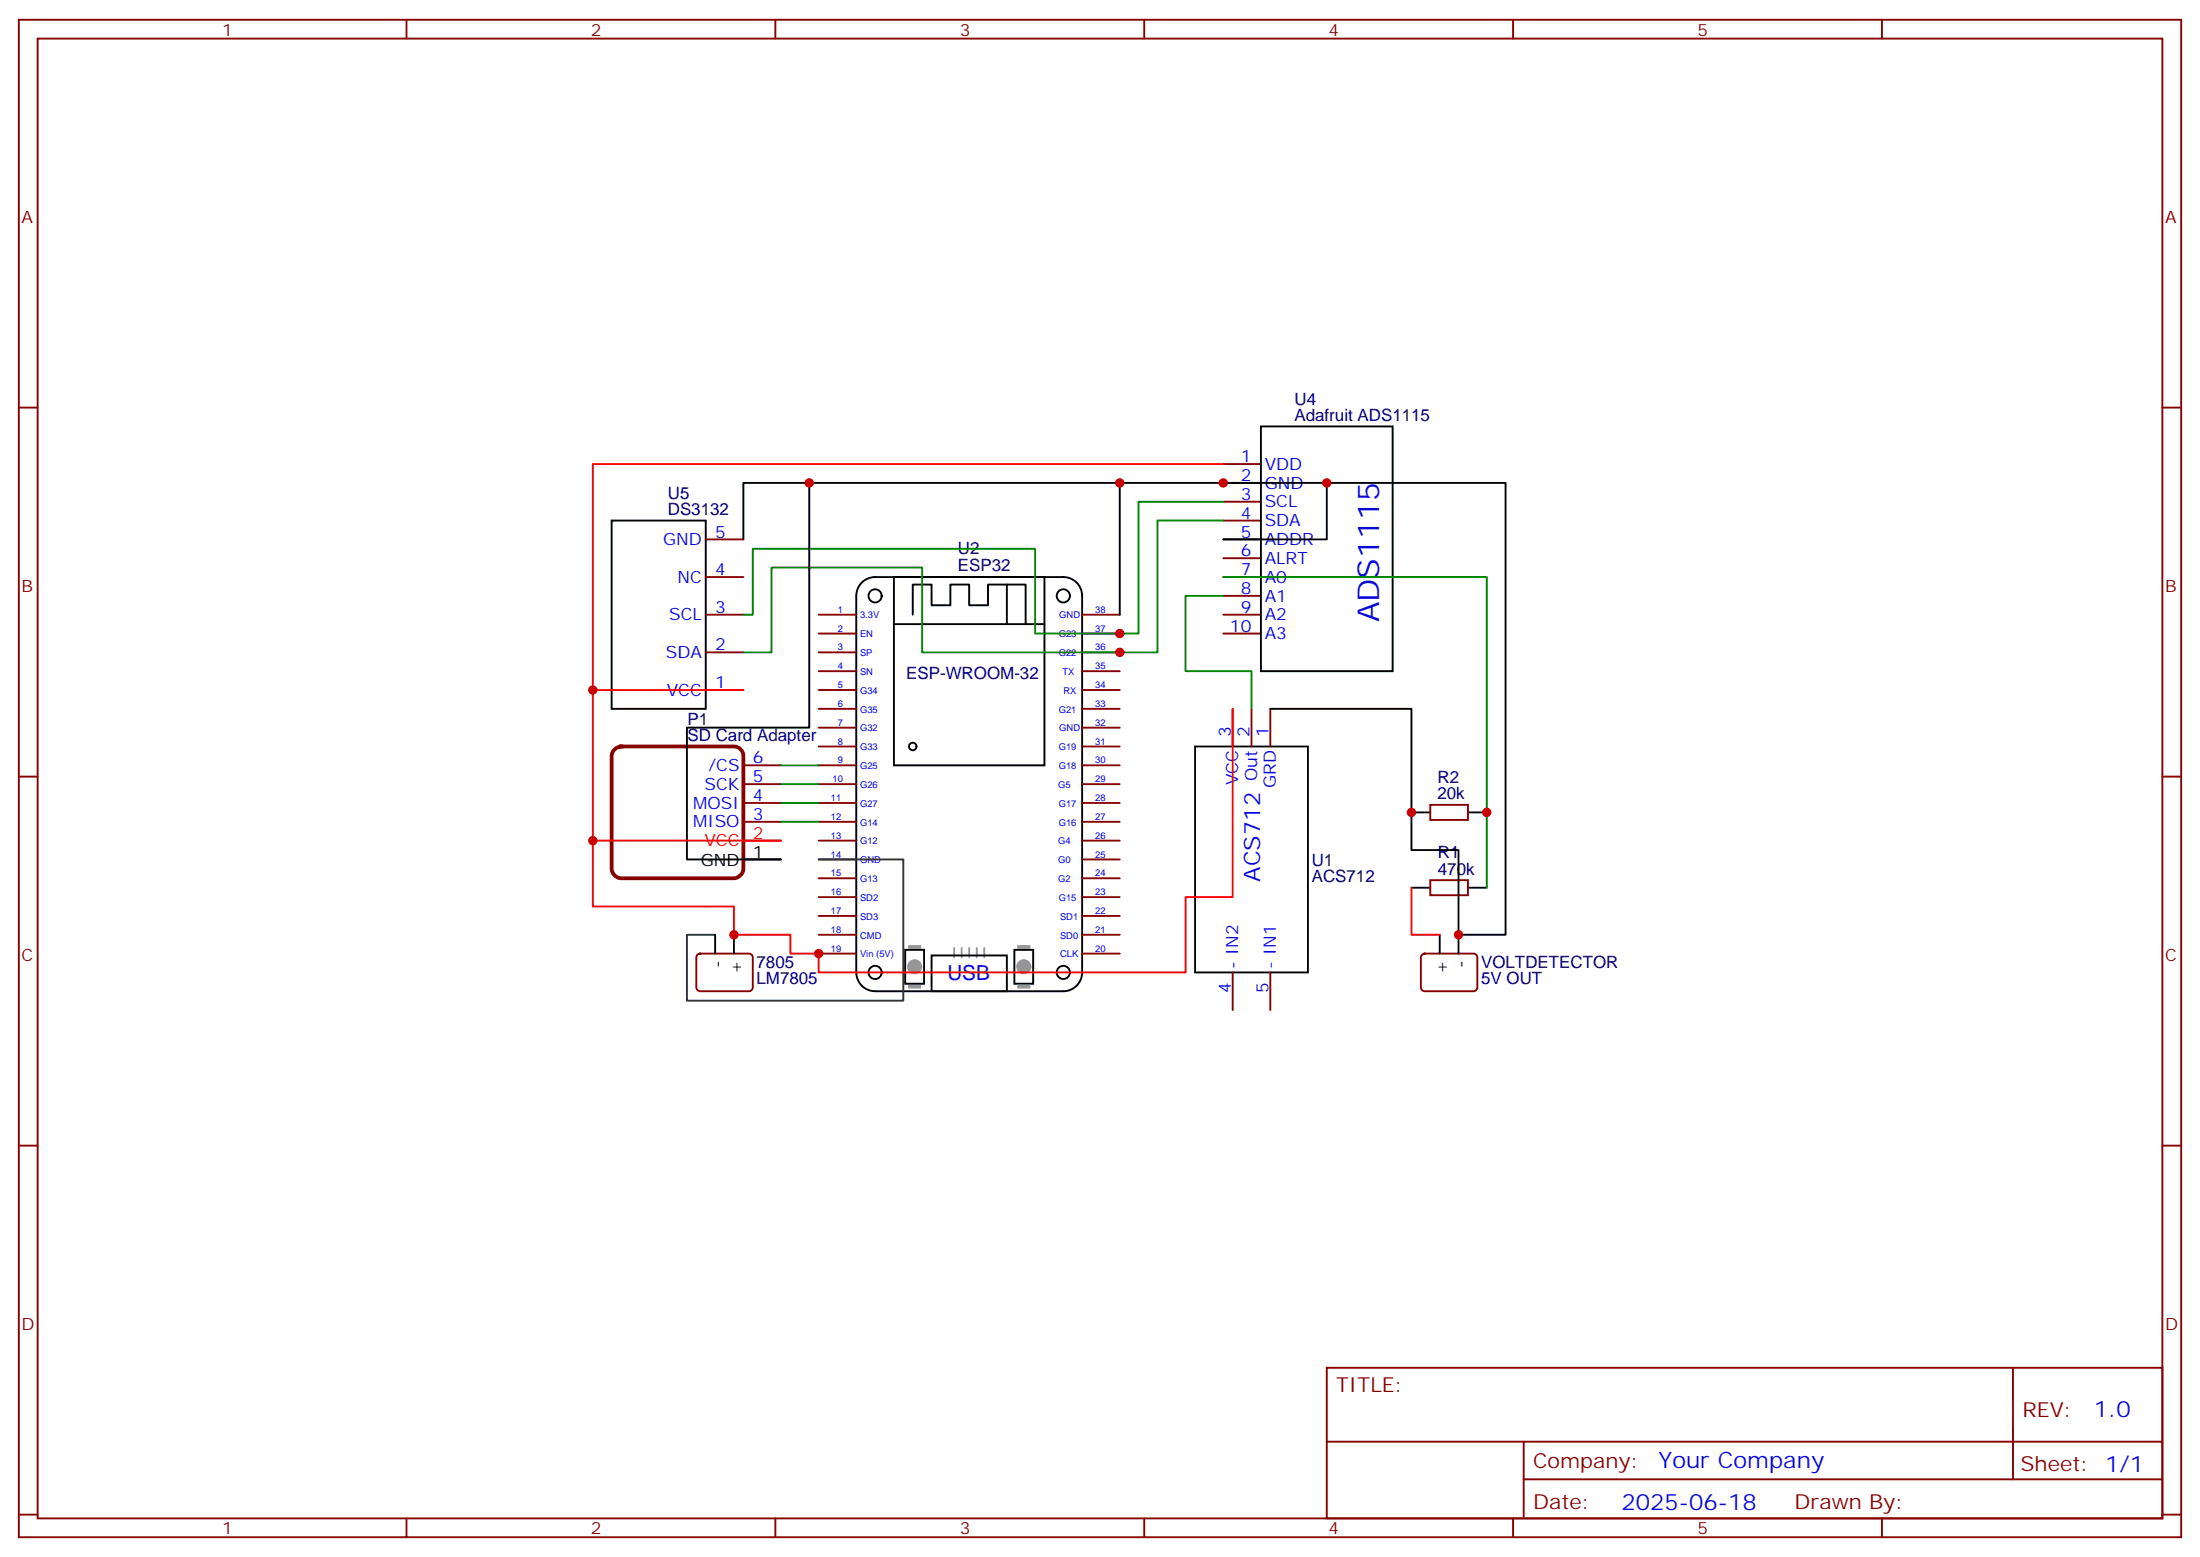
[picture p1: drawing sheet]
<svg xmlns="http://www.w3.org/2000/svg" width="412mm" height="292mm" viewBox="0 0 412 292" stroke-linecap="round" stroke-linejoin="round" font-family="sans-serif">
<g fill="none" stroke="#870000" stroke-width=".35">
<path d="M3.5 3.7h405.4v284.3h-405.4zM7.1 7.2h398.2v277.3h-398.2zM76.2 3.7v3.5M145.3 3.7v3.5M214.5 3.7v3.5M283.6 3.7v3.5M352.8 3.7v3.5M3.5 76.4h3.6M405.3 76.4h3.6M229.3 87h7.1M229.3 90.5h7.1M229.3 94h7.1"/>
<path d="M229.3 97.5h7.1M132.3 115.2h7M132.3 101.1h7M132.3 108.1h7M153.5 115.2h7M153.5 118.7h7M202.8 115.2h7.1M202.8 118.7h7.1M229.3 115.2h7.1M229.3 118.7h7.1M229.3 101.1h7.1M229.3 104.6h7.1"/>
<path d="M229.3 108.1h7.1M229.3 111.7h7.1M132.3 129.3h7M132.3 122.2h7M153.5 129.3h7M153.5 132.8h7M153.5 136.3h7M153.5 139.9h7M153.5 122.2h7M153.5 125.8h7M202.8 129.3h7.1M202.8 132.8h7.1"/>
<path d="M202.8 136.3h7.1M202.8 139.9h7.1M202.8 122.2h7.1M202.8 125.8h7.1M231.1 132.8v7.1M234.6 132.8v7.1M238.1 132.8v7.1M3.5 145.5h3.6M139.3 143.4h7.1M139.3 146.9h7.1M139.3 150.5h7.1M139.3 154h7.1"/>
<path d="M153.5 143.4h7M153.5 146.9h7M153.5 150.5h7M153.5 154h7M153.5 157.5h7M202.8 143.4h7.1M202.8 146.9h7.1M202.8 150.5h7.1M202.8 154h7.1M202.8 157.5h7.1M268.1 150.8h7.1v2.8h-7.1zM405.3 145.5h3.6"/>
<path d="M130.8 178.9l.4-.2h9.2a.71 .71 0 0 1 .7 .7v5.6a.76 .76 0 0 1-.7 .7h-9.2a.76 .76 0 0 1-.7-.7v-5.6zM153.5 161h7M153.5 164.6h7M153.5 168.1h7M153.5 171.6h7M153.5 175.2h7M153.5 178.7h7M202.8 161h7.1M202.8 164.6h7.1M202.8 168.1h7.1M202.8 171.6h7.1M202.8 175.2h7.1"/>
<path d="M202.8 178.7h7.1M266.6 178.9l.5-.2h9.1a.71 .71 0 0 1 .7 .7v5.6a.76 .76 0 0 1-.7 .7h-9.1a.76 .76 0 0 1-.8-.7v-5.6zM268.1 164.9h7.1v2.8h-7.1zM231.1 182.2v7.1M238.1 182.2v7.1M3.5 214.7h3.6M405.3 214.7h3.6M248.7 256.3h156.6v28.2h-156.6zM377.3 256.3v20.9M248.7 270.1h156.5M285.6 277.2h119.6M285.6 270.1v14.2"/>
<path d="M3.5 283.8h3.6M76.2 284.5v3.5M145.3 284.5v3.5M214.5 284.5v3.5M283.6 284.5v3.5M352.8 284.5v3.5M405.3 283.8h3.6"/>
</g>
<path d="M170.4 177.3h2.1v.3h-2.1zM178.9 177.6v1.8M180.3 177.6v1.8M181.7 177.6v1.8M183.1 177.6v1.8M184.5 177.6v1.8M190.9 177.3h2.1v.3h-2.1zM170.4 184.7h2.1v.3h-2.1zM190.9 184.7h2.1v.3h-2.1z" fill="none" stroke="#999" stroke-width=".35"/>
<g fill="none" stroke="#000" stroke-width=".35">
<path d="M236.4 79.9h24.7v45.9h-24.7zM114.7 97.5h17.6v35.3h-17.6zM151.7 90.5v45.8h-22.9v24.7h17.6h-7.1M209.9 90.5h-70.6v10.6M248.7 90.5v10.6h-19.4M167.6 108.1h28.2v35.3h-28.2zM167.6 116.9h28.2M171.1 115.2v-5.7h3.5v3.9h3.6v-3.9h3.5v3.9h3.5v-3.9h7.1v7.4M188.7 109.5v7.4M209.9 115.2v-24.7h72.3v84.7h-8.8v-15.9h-8.8v-26.5h-26.5M224 139.9h21.2v42.3h-21.2zM264.6 152.2h3.5"/>
<path d="M275.2 152.2h3.5M134.1 175.2v3.5M137.6 175.2v3.5M169.7 178h3.5v6.3h-3.5zM174.6 179h14.1v6.7h-14.1zM190.1 178h3.6v6.3h-3.6zM264.6 166.3h3.5M269.9 175.2v3.5M273.4 175.2v3.5M275.2 166.3h3.5M202.8 182.2v-70.5a3.5 3.5 0 0 0-3.5-3.6h-35.3a3.5 3.5 0 0 0-3.5 3.6v70.5a3.5 3.5 0 0 0 3.5 3.5h35.3a3.5 3.5 0 0 0 3.5-3.5"/>
<circle cx="164" cy="111.7" r="1.23"/>
<circle cx="199.3" cy="111.7" r="1.23"/>
<circle cx="171.1" cy="139.9" r=".71"/>
<circle cx="164" cy="182.2" r="1.23"/>
<circle cx="199.3" cy="182.2" r="1.23"/>
</g>
<g fill="#999" stroke="#999" stroke-width=".35">
<circle cx="171.5" cy="181.2" r="1.23"/>
<circle cx="191.9" cy="181.2" r="1.23"/>
</g>
<path d="M229.3 87h-118.2v42.3M139.3 129.3h-28.2v40.6h26.5v5.3h10.6v3.5h5.3v3.5h68.7v-14.1h8.9v-35.3M111.1 157.5h35.3M264.6 166.3v8.9h5.3" fill="none" stroke="#f00" stroke-width=".35"/>
<path d="M115.2 140.4l.8-.5h.4h21.2a1.76 1.76 0 0 1 1.7 1.7v21.2a1.89 1.89 0 0 1-1.7 1.8h-21.2a1.89 1.89 0 0 1-1.7-1.8v-21.2v-.4z" fill="none" stroke="#870000" stroke-width=".71"/>
<path d="M153.5 161h15.8v26.5h-40.5v-12.3h5.3" fill="none" stroke="#333" stroke-width=".35"/>
<path d="M229.3 94h-15.9v24.7h-19.4v-15.9h-52.9v12.4h-1.8M229.3 97.5h-12.3v24.7h-44.1v-15.8h-28.3v15.8h-5.3M229.3 108.1h49.4v58.2M229.3 111.7h-7.1v14.1h12.4v7M146.4 143.4h7.1M146.4 146.9h7.1M146.4 150.5h7.1M146.4 154h7.1" fill="none" stroke="#008700" stroke-width=".35"/>
<g fill="#c00">
<circle cx="264.6" cy="152.2" r=".88"/>
<circle cx="273.4" cy="175.2" r=".88"/>
<circle cx="111.1" cy="129.3" r=".88"/>
<circle cx="278.7" cy="152.2" r=".88"/>
<circle cx="137.6" cy="175.2" r=".88"/>
<circle cx="151.7" cy="90.5" r=".88"/>
<circle cx="111.1" cy="157.5" r=".88"/>
<circle cx="209.9" cy="122.2" r=".88"/>
<circle cx="209.9" cy="118.7" r=".88"/>
<circle cx="229.3" cy="90.5" r=".88"/>
<circle cx="248.7" cy="90.5" r=".88"/>
<circle cx="209.9" cy="90.5" r=".88"/>
<circle cx="153.5" cy="178.7" r=".88"/>
</g>
<text font-size="5.6" fill="#00f" x="258.5" y="116.6" transform="rotate(-90 258.5 116.6)">ADS1115</text>
<g font-size="4.2" fill="#00f">
<text x="236.2" y="165.2" transform="rotate(-90 236.2 165.2)">ACS712</text>
<text x="392.5" y="265.6">1.0</text>
<text x="310.9" y="275.1">Your Company</text>
<text x="304" y="282.9">2025-06-18</text>
</g>
<text font-size="3.9" fill="#00f" x="177.6" y="183.6">USB</text>
<g font-size="3.9" fill="#800">
<text x="250.5" y="260.9">TITLE:</text>
<text x="379.1" y="265.6">REV:</text>
<text x="287.4" y="275.1">Company:</text>
<text x="378.7" y="275.7">Sheet: 1/1</text>
<text x="287.4" y="282.8">Date:</text>
<text x="336.4" y="282.8">Drawn By:</text>
</g>
<g font-size="3.2" fill="#800">
<text x="41.6" y="6.7">1</text>
<text x="110.8" y="6.7">2</text>
<text x="179.9" y="6.7">3</text>
<text x="249.1" y="6.7">4</text>
<text x="318.2" y="6.7">5</text>
<text x="4.1" y="41.8">A</text>
<text x="405.9" y="41.8">A</text>
<text x="4.1" y="110.9">B</text>
<text x="405.9" y="110.9">B</text>
<text x="4.1" y="180.1">C</text>
<text x="405.9" y="180.1">C</text>
<text x="4.1" y="249.2">D</text>
<text x="405.9" y="249.2">D</text>
<text x="41.6" y="287.5">1</text>
<text x="110.8" y="287.5">2</text>
<text x="179.9" y="287.5">3</text>
<text x="249.1" y="287.5">4</text>
<text x="318.2" y="287.5">5</text>
</g>
<g font-size="3.2" fill="#000080">
<text x="242.7" y="75.8">U4</text>
<text x="242.7" y="78.8">Adafruit ADS1115</text>
<text x="125.2" y="93.5">U5</text>
<text x="125.2" y="96.5">DS3132</text>
<text x="179.6" y="107.1">ESP32</text>
<text x="179.6" y="103.9">U2</text>
<text x="169.9" y="127.2">ESP-WROOM-32</text>
<text x="128.9" y="135.8">P1</text>
<text x="128.9" y="138.8">SD Card Adapter</text>
<text x="269.5" y="149.8">20k</text>
<text x="269.5" y="146.7">R2</text>
<text x="269.5" y="160.8">R1</text>
<text x="245.9" y="165.3">ACS712</text>
<text x="245.9" y="162.3">U1</text>
<text x="269.5" y="163.9">470k</text>
<text x="141.8" y="184.4">LM7805</text>
<text x="141.8" y="181.3">7805</text>
<text x="277.6" y="184.4">5V OUT</text>
<text x="277.6" y="181.4">VOLTDETECTOR</text>
</g>
<g font-size="3.2" fill="#00f">
<text x="232.6" y="86.6">1</text>
<text x="237.1" y="88">VDD</text>
<text x="232.6" y="90.1">2</text>
<text x="232.6" y="93.7">3</text>
<text x="237.1" y="91.5">GND</text>
<text x="237.1" y="95.1">SCL</text>
<text x="134.1" y="100.7">5</text>
<text x="232.6" y="97.2">4</text>
<text x="232.6" y="100.7">5</text>
<text x="237.1" y="98.6">SDA</text>
<text x="124.3" y="102.1">GND</text>
<text x="134.1" y="107.8">4</text>
<text x="232.6" y="104.2">6</text>
<text x="232.6" y="107.8">7</text>
<text x="237.1" y="102.1">ADDR</text>
<text x="237.1" y="105.7">ALRT</text>
<text x="127" y="109.2">NC</text>
<text x="232.6" y="111.3">8</text>
<text x="237.1" y="109.2">A0</text>
<text x="237.1" y="112.7">A1</text>
<text x="125.4" y="116.2">SCL</text>
<text x="134.1" y="114.8">3</text>
<text x="230.6" y="118.4">10</text>
<text x="232.6" y="114.8">9</text>
<text x="237.1" y="116.2">A2</text>
<text x="237.1" y="119.8">A3</text>
<text x="124.8" y="123.3">SDA</text>
<text x="134.1" y="121.9">2</text>
<text x="125" y="130.4">VCC</text>
<text x="134.1" y="128.9">1</text>
<text x="141.1" y="143.1">6</text>
<text x="230.7" y="138.1" transform="rotate(-90 230.7 138.1)">3</text>
<text x="234.2" y="138.1" transform="rotate(-90 234.2 138.1)">2</text>
<text x="237.8" y="138.1" transform="rotate(-90 237.8 138.1)">1</text>
<text x="132.1" y="148">SCK</text>
<text x="132.8" y="144.5">/CS</text>
<text x="141.1" y="146.6">5</text>
<text x="232.1" y="147.2" transform="rotate(-90 232.1 147.2)">VCC</text>
<text x="235.7" y="146.3" transform="rotate(-90 235.7 146.3)">Out</text>
<text x="239.2" y="147.7" transform="rotate(-90 239.2 147.7)">GRD</text>
<text x="130" y="155">MISO</text>
<text x="130" y="151.5">MOSI</text>
<text x="141.1" y="153.6">3</text>
<text x="141.1" y="150.1">4</text>
<text x="230.7" y="186" transform="rotate(-90 230.7 186)">4</text>
<text x="232.1" y="181.5" transform="rotate(-90 232.1 181.5)">- IN2</text>
<text x="237.8" y="186" transform="rotate(-90 237.8 186)">5</text>
<text x="239.2" y="181.5" transform="rotate(-90 239.2 181.5)">- IN1</text>
</g>
<g font-size="3.2" fill="#f00">
<text x="132" y="158.6">VCC</text>
<text x="141.1" y="157.2">2</text>
</g>
<g font-size="3.2">
<text x="141.1" y="160.7">1</text>
<text x="131.4" y="162.2">GND</text>
<text x="135.5" y="181.4" transform="rotate(-90 135.5 181.4)">-</text>
<text x="139" y="182.6" transform="rotate(-90 139 182.6)">+</text>
<text x="271.3" y="182.6" transform="rotate(-90 271.3 182.6)">+</text>
<text x="274.8" y="181.4" transform="rotate(-90 274.8 181.4)">-</text>
</g>
<g font-size="1.8" fill="#00f">
<text x="157.1" y="114.8">1</text>
<text x="157.1" y="118.4">2</text>
<text x="161.2" y="115.9">3.3V</text>
<text x="161.2" y="119.4">EN</text>
<text x="198.5" y="119.4">G23</text>
<text x="198.6" y="115.9">GND</text>
<text x="205.3" y="114.8">38</text>
<text x="205.3" y="118.4">37</text>
<text x="157.1" y="121.9">3</text>
<text x="157.1" y="125.4">4</text>
<text x="161.2" y="122.9">SP</text>
<text x="198.5" y="122.9">G22</text>
<text x="205.3" y="121.9">36</text>
<text x="205.3" y="125.4">35</text>
<text x="157.1" y="128.9">5</text>
<text x="161.2" y="130">G34</text>
<text x="161.2" y="126.5">SN</text>
<text x="199.2" y="126.5">TX</text>
<text x="199.3" y="130">RX</text>
<text x="205.3" y="128.9">34</text>
<text x="157.1" y="132.5">6</text>
<text x="157.1" y="136">7</text>
<text x="161.2" y="133.5">G35</text>
<text x="161.2" y="137.1">G32</text>
<text x="198.5" y="133.5">G21</text>
<text x="198.6" y="137.1">GND</text>
<text x="205.3" y="132.5">33</text>
<text x="205.3" y="136">32</text>
<text x="157.1" y="139.5">8</text>
<text x="157.1" y="143.1">9</text>
<text x="161.2" y="140.6">G33</text>
<text x="198.5" y="140.6">G19</text>
<text x="205.3" y="139.5">31</text>
<text x="205.3" y="143.1">30</text>
<text x="156.1" y="146.6">10</text>
<text x="161.2" y="144.1">G25</text>
<text x="161.2" y="147.6">G26</text>
<text x="198.4" y="147.6">G5</text>
<text x="198.5" y="144.1">G18</text>
<text x="205.3" y="146.6">29</text>
<text x="155.7" y="150.1">11</text>
<text x="155.7" y="153.6">12</text>
<text x="161.2" y="151.2">G27</text>
<text x="161.2" y="154.7">G14</text>
<text x="198.5" y="151.2">G17</text>
<text x="198.5" y="154.7">G16</text>
<text x="205.3" y="150.1">28</text>
<text x="205.3" y="153.6">27</text>
<text x="155.7" y="157.2">13</text>
<text x="155.7" y="160.7">14</text>
<text x="161.2" y="158.2">G12</text>
<text x="161.2" y="161.7">GND</text>
<text x="198.4" y="158.2">G4</text>
<text x="198.4" y="161.7">G0</text>
<text x="205.3" y="157.2">26</text>
<text x="205.3" y="160.7">25</text>
<text x="155.7" y="164.2">15</text>
<text x="155.7" y="167.7">16</text>
<text x="161.2" y="165.3">G13</text>
<text x="198.4" y="165.3">G2</text>
<text x="205.3" y="164.2">24</text>
<text x="205.3" y="167.7">23</text>
<text x="155.7" y="171.3">17</text>
<text x="161.2" y="168.8">SD2</text>
<text x="161.2" y="172.3">SD3</text>
<text x="198.5" y="168.8">G15</text>
<text x="198.7" y="172.3">SD1</text>
<text x="205.3" y="171.3">22</text>
<text x="155.7" y="174.8">18</text>
<text x="155.7" y="178.3">19</text>
<text x="161.2" y="175.9">CMD</text>
<text x="161.2" y="179.4">Vin (5V)</text>
<text x="198.7" y="175.9">SD0</text>
<text x="198.7" y="179.4">CLK</text>
<text x="205.3" y="174.8">21</text>
<text x="205.3" y="178.3">20</text>
</g>
</svg>
